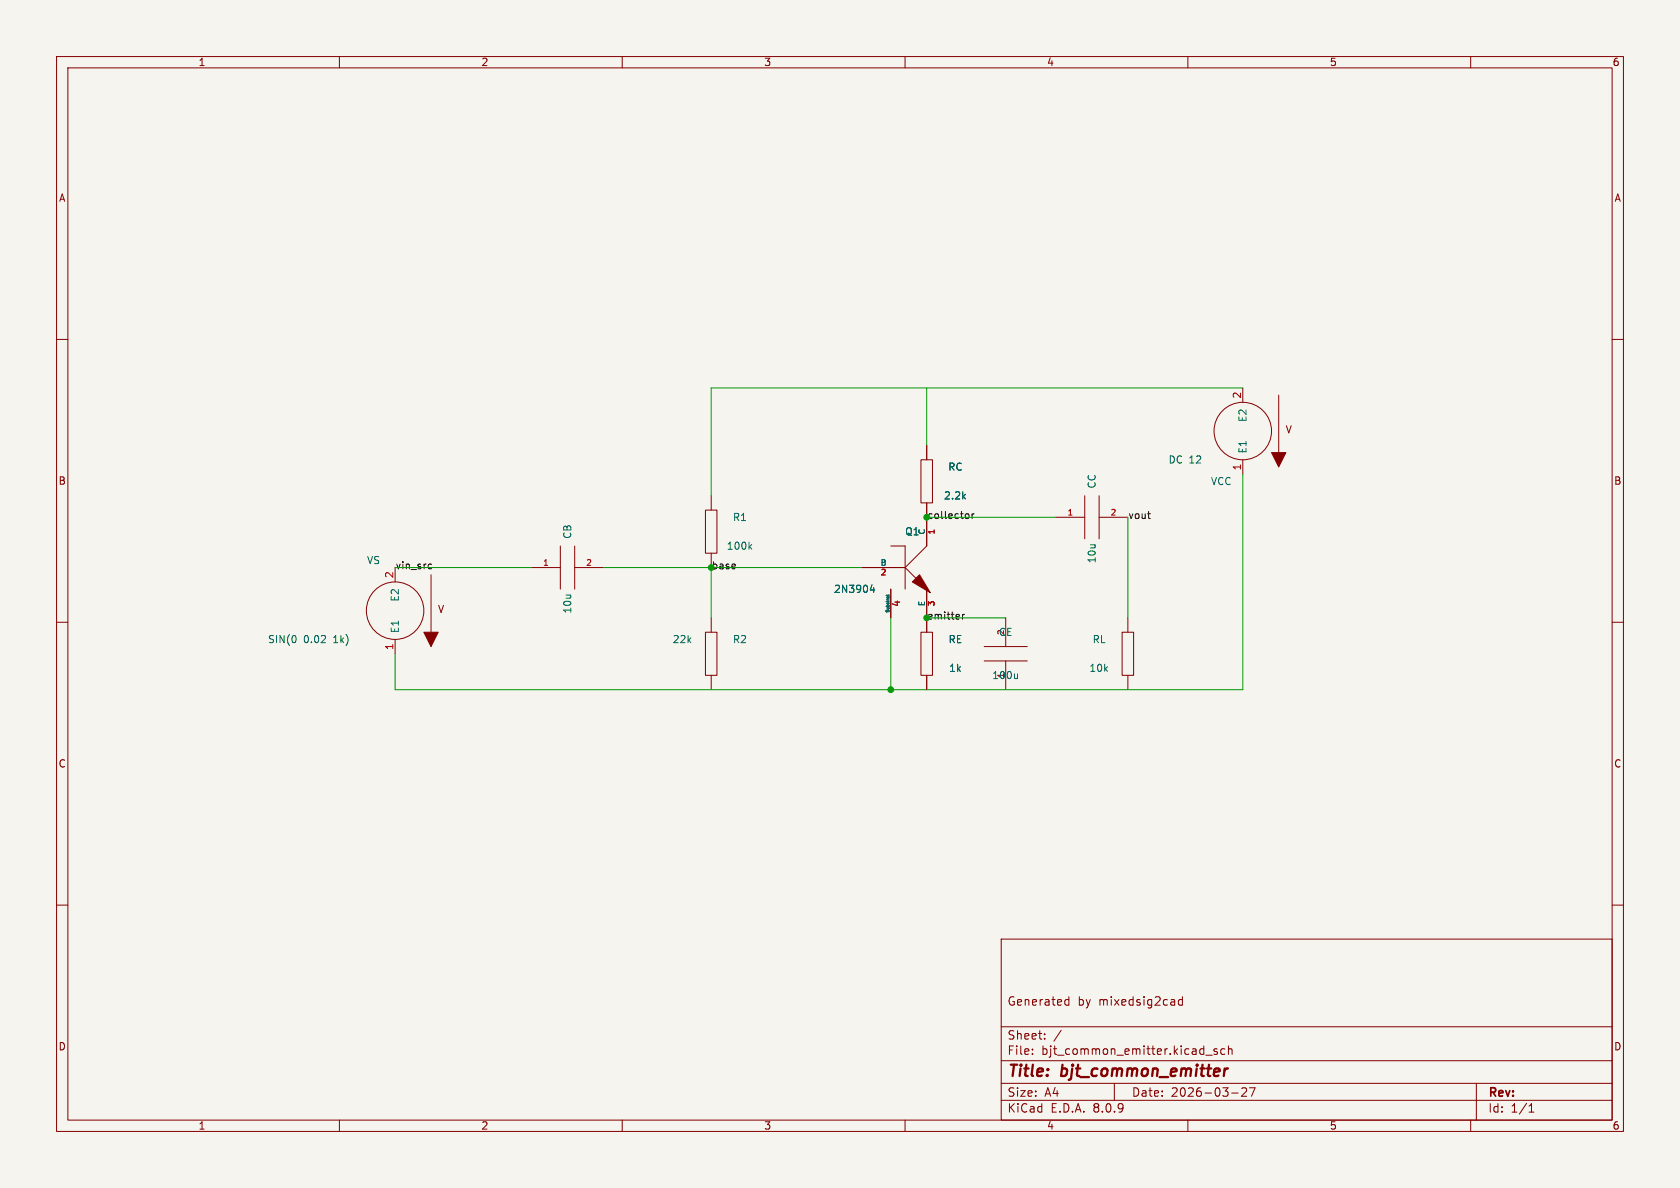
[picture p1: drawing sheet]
<svg xmlns="http://www.w3.org/2000/svg" width="297mm" height="210mm" viewBox="0 0 297 210" stroke-linecap="round" stroke-linejoin="round" font-family="sans-serif">
<path d="M0 0h297v210h-297z" fill="#f5f4ef" stroke="#f5f4ef" stroke-width=".18"/>
<g fill="none" stroke="#840000" stroke-width=".18">
<path d="M10 10h277v190h-277zM12 12h273v186h-273zM60 10v2M110 10v2M160 10v2M210 10v2M260 10v2M10 60h2M163.8 78.7v2.6M219.7 68.6v2.5M285 60h2M99.1 96.5v7.6"/>
<path d="M101.6 96.5v7.6M124.7 90.2h2v7.6h-2zM125.7 87.6v2.6M125.7 97.8v2.5M157.5 96.5h2.5v7.6M162.8 81.3h2v7.6h-2zM163.8 88.9v7.6l-3.8 3.8M186.7 91.4h5.1M191.8 87.6v7.7M194.3 87.6v7.7M194.3 91.4h5.1M219.7 81.3v2.5"/>
<path d="M10 110h2M69.8 100.3v2.6M69.8 113v2.6M94 100.3h5.1M101.6 100.3h5.1M124.7 111.8h2v7.6h-2zM125.7 109.2v2.6M125.7 119.4v2.5M152.4 100.3h7.6M157.5 104.1v5.1M160 100.3l3.8 3.8v7.7M162.8 111.8h2v7.6h-2z"/>
<path d="M163.8 119.4v2.5M174 114.3h7.6M174 116.8h7.6M177.8 109.2v5.1M177.8 116.8v5.1M198.4 111.8h2v7.6h-2zM199.4 109.2v2.6M199.4 119.4v2.5M285 110h2M10 160h2M177 166h108v32h-108zM188.4 177.6h.6"/>
<path d="M188.4 176.8h.6M189 176.2v1.5M209 176.8l-.4-.1-.3 .3v.4l.2 .2h.5M209 176.2v1.5M285 160h2M60 198v2M110 198v2M160 198v2M177 194.5h108M177 191.5h108M177 187.5h108M177 181.5h108"/>
<path d="M182.5 186.3v.1M182.5 185.5v.1M184.7 183.6v.1M184.7 182.8v.1M187.6 182.1l-1.3 2M197 191.5v3M210 198v2M213.2 186.5h1.1M215.2 185.5l-.4-.1-.2 .2 .1 .2 .5 .2v.3h-.6M216.5 185.5l-.4-.1-.3 .3v.4l.2 .2h.5M217.2 185.5l.2-.1 .3 .1 .1 .9M217.2 184.9v1.5"/>
<path d="M217.7 193.2h1.2M219.5 192.4l.6-.1 .2 .1 .1 .3-.9 1.1h.9M220.9 192.3h1l-.7 1.5M260 198v2M261 191.5v6.5M270.3 196.6h.9M270.3 195.5l.4-.4v1.5"/>
<circle cx="219.7" cy="76.2" r="5.1"/>
<circle cx="69.8" cy="108" r="5.1"/>
</g>
<path d="M216.5 188.9l-.2 1.3M217.1 188.9l-.4 .1-.2 .3" fill="none" stroke="#840000" stroke-width=".4"/>
<g fill="#840000" stroke="#840000" stroke-width=".18">
<path d="M76.2 101.6v10.2z"/>
<path d="M74.9 111.8h2.6l-1.3 2.5z"/>
<path d="M162.6 101.6l1.9 3.2-3.2-1.9z"/>
<path d="M226.1 69.9v10.1z"/>
<path d="M224.8 80h2.5l-1.2 2.6z"/>
</g>
<path d="M132.5 96.6l.4 .5M132.9 96.3l-.5 .4M154.2 103.4l-.3 .9h.7M154.5 103.9v.8M156.8 105.1v.2M156.9 105.5l.1 .2M157.1 105.5l.1 .2M157.2 105.5l-.4 .1M157.2 105.1l-.1 .2h-.5M179.9 119.1v.9M179.9 119.8l-.2 .2" fill="none" stroke="#006464" stroke-width=".18"/>
<path d="M75.9 99.7l.4 .1M170.9 90.8l.3 .1 .1 .2-.1 .4-.3 .2M171.9 90.8v.9M172.2 90.8l-.3 .3M202.9 90.8h.5M203.2 91.7h.2M76.3 100.5l-.4 .1M170.2 108.6v.9M170.5 108.6l-.3 .2" fill="none" stroke="#0f0f0f" stroke-width=".18"/>
<path d="M163.8 68.6v10.1M219.7 68.6h-94v19M163.8 91.4h22.9M199.4 91.4v17.8M219.7 83.8v38.1h-149.9v-6.3M69.8 100.3h24.2M106.7 100.3h45.7M125.7 100.3v8.9M157.5 109.2v12.7M163.8 109.2h14" fill="none" stroke="#009600" stroke-width=".18"/>
<circle cx="157.5" cy="121.9" r=".51" fill="#009600" stroke="#009600" stroke-width=".18"/>
<g font-size="2.8" fill="#840000">
<text x="178" y="190.9">Title:</text>
<text x="187.7" y="190.9">bjt_common_emitter</text>
</g>
<g font-size="2.1" fill="#840000">
<text x="178" y="178">Generated</text>
<text x="190.5" y="178">by</text>
<text x="194.3" y="178">mixedsig2cad</text>
<text x="178" y="184">Sheet:</text>
<text x="178" y="186.7">File:</text>
<text x="184.1" y="186.7">bjt_common_emitter.kicad_sch</text>
<text x="178" y="196.9">KiCad</text>
<text x="178" y="194.1">Size:</text>
<text x="184.7" y="194.1">A4</text>
<text x="185.7" y="196.9">E.D.A.</text>
<text x="193.3" y="196.9">8.0.9</text>
<text x="200" y="194.1">Date:</text>
<text x="207" y="194.1">2026-03-27</text>
<text x="263" y="194.3">Rev:</text>
<text x="263" y="196.9">Id:</text>
<text x="267.1" y="196.9">1/1</text>
</g>
<g font-size="1.8" fill="#840000">
<text x="35" y="11.9">1</text>
<text x="85" y="11.9">2</text>
<text x="135" y="11.9">3</text>
<text x="185" y="11.9">4</text>
<text x="235" y="11.9">5</text>
<text x="285" y="11.9">6</text>
<text x="10.3" y="35.9">A</text>
<text x="285.3" y="35.9">A</text>
<text x="227.2" y="76.8">V</text>
<text x="10.3" y="85.9">B</text>
<text x="285.3" y="85.9">B</text>
<text x="77.3" y="108.6">V</text>
<text x="10.3" y="135.9">C</text>
<text x="285.3" y="135.9">C</text>
<text x="10.3" y="185.9">D</text>
<text x="285.3" y="185.9">D</text>
<text x="35" y="199.9">1</text>
<text x="85" y="199.9">2</text>
<text x="135" y="199.9">3</text>
<text x="185" y="199.9">4</text>
<text x="235" y="199.9">5</text>
<text x="285" y="199.9">6</text>
</g>
<g font-size="1.8" fill="#a90000">
<text x="219.5" y="70.6" transform="rotate(-90 219.5 70.6)">2</text>
<text x="219.5" y="83.3" transform="rotate(-90 219.5 83.3)">1</text>
<text x="69.6" y="102.3" transform="rotate(-90 69.6 102.3)">2</text>
<text x="159.5" y="107.4" transform="rotate(-90 159.5 107.4)">4</text>
<text x="69.6" y="115" transform="rotate(-90 69.6 115)">1</text>
</g>
<g font-size="1.8" fill="#006464">
<text x="220.6" y="74.7" transform="rotate(-90 220.6 74.7)">E2</text>
<text x="167.5" y="83.4">RC</text>
<text x="206.5" y="82.1">DC 12</text>
<text x="220.6" y="80.3" transform="rotate(-90 220.6 80.3)">E1</text>
<text x="166.8" y="88.5">2.2k</text>
<text x="193.9" y="86.5" transform="rotate(-90 193.9 86.5)">CC</text>
<text x="214" y="86">VCC</text>
<text x="101.2" y="95.4" transform="rotate(-90 101.2 95.4)">CB</text>
<text x="129.5" y="92.3">R1</text>
<text x="159.9" y="94.8">Q1</text>
<text x="64.8" y="99.9">VS</text>
<text x="128.4" y="97.4">100k</text>
<text x="193.9" y="99.7" transform="rotate(-90 193.9 99.7)">10u</text>
<text x="70.7" y="106.4" transform="rotate(-90 70.7 106.4)">E2</text>
<text x="147.3" y="105">2N3904</text>
<text x="47.3" y="113.9">SIN(0</text>
<text x="53.7" y="113.9">0.02</text>
<text x="59.1" y="113.9">1k)</text>
<text x="70.7" y="112" transform="rotate(-90 70.7 112)">E1</text>
<text x="101.2" y="108.6" transform="rotate(-90 101.2 108.6)">10u</text>
<text x="118.8" y="113.9">22k</text>
<text x="129.5" y="113.9">R2</text>
<text x="167.6" y="113.9">RE</text>
<text x="176.5" y="112.6">CE</text>
<text x="193.1" y="113.9">RL</text>
<text x="167.7" y="119">1k</text>
<text x="192.5" y="119">10k</text>
<text x="175.3" y="120.2">100u</text>
</g>
<g font-size="1.8" fill="#009600">
<text x="163.8" y="92">collector</text>
<text x="125.7" y="100.8">base</text>
<text x="163.8" y="109.7">emitter</text>
</g>
<g font-size="1.8" fill="#0f0f0f">
<text x="199.4" y="92">vout</text>
<text x="69.8" y="100.8">vin_src</text>
</g>
<g font-size="1.4" fill="#006464">
<text x="163.6" y="94.6" transform="rotate(-90 163.6 94.6)">C</text>
<text x="155.6" y="100.1">B</text>
<text x="163.6" y="107.3" transform="rotate(-90 163.6 107.3)">E</text>
<text x="177.5" y="112.4" transform="rotate(-90 177.5 112.4)">2</text>
<text x="177.5" y="120" transform="rotate(-90 177.5 120)">1</text>
</g>
<g font-size="1.4" fill="#a90000">
<text x="165.6" y="94.6" transform="rotate(-90 165.6 94.6)">1</text>
<text x="188.6" y="91.2">1</text>
<text x="196.2" y="91.2">2</text>
<text x="95.9" y="100.1">1</text>
<text x="103.5" y="100.1">2</text>
<text x="155.6" y="102.1">2</text>
<text x="165.6" y="107.3" transform="rotate(-90 165.6 107.3)">3</text>
</g>
<text font-size=".7" fill="#006464" x="157.2" y="108.4" transform="rotate(-90 157.2 108.4)">Substrat</text>
</svg>
